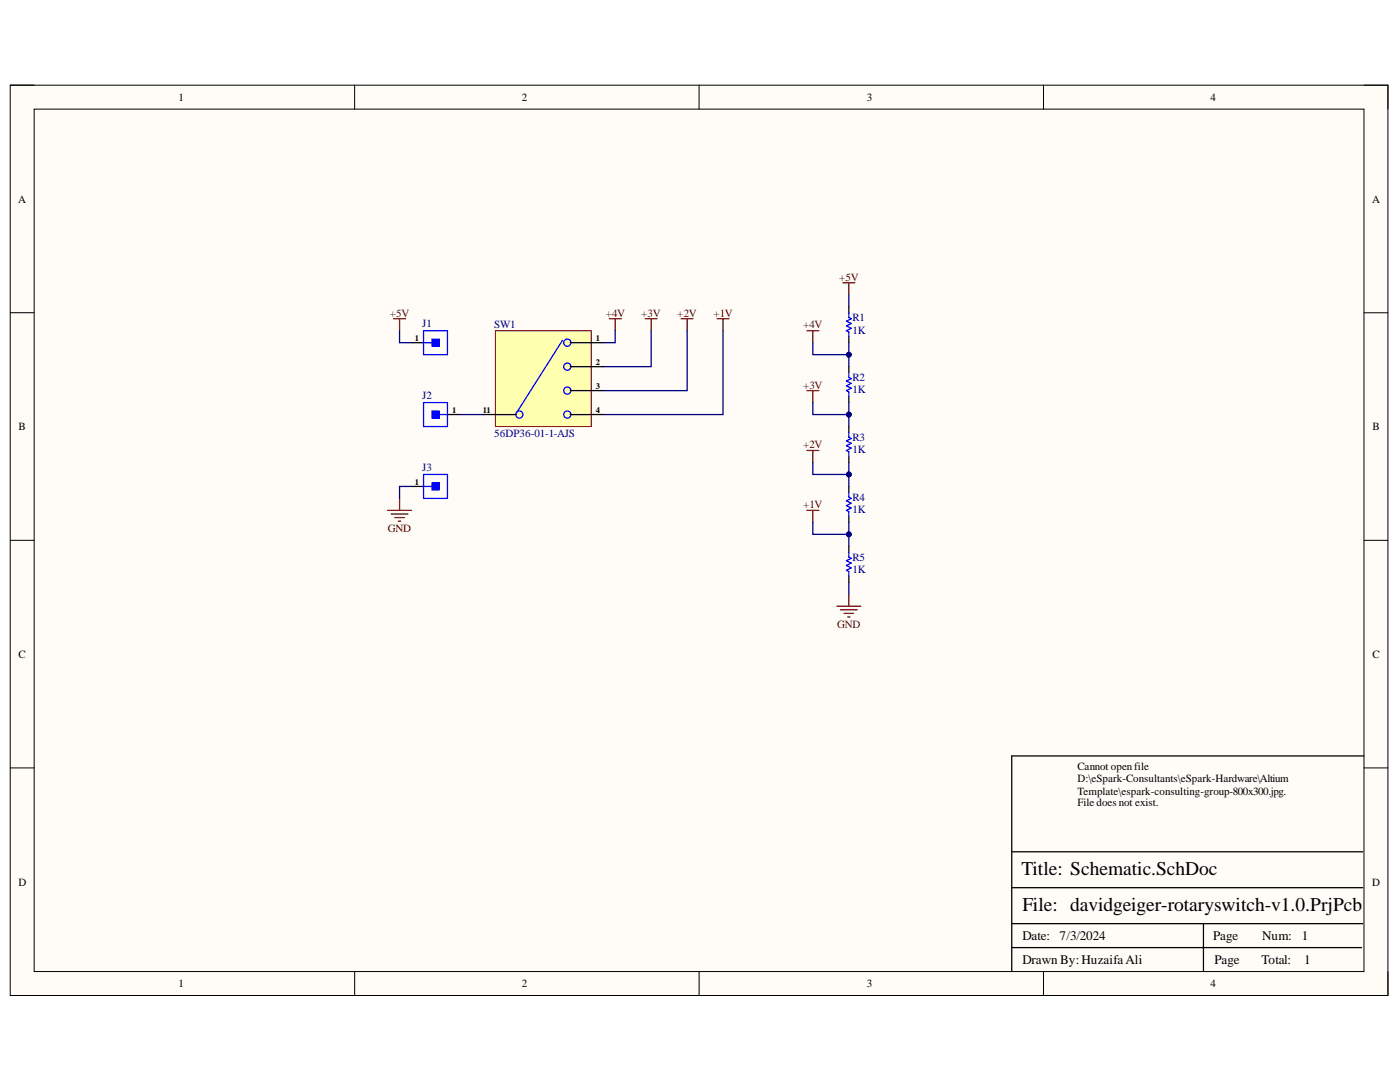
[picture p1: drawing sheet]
<svg xmlns="http://www.w3.org/2000/svg" width="279mm" height="216mm" viewBox="0 0 279 216" stroke-linecap="round" stroke-linejoin="round" font-family="sans-serif">
<path d="M2 17h275v181.6h-275z" fill-rule="evenodd" fill="#fffcf8"/>
<path d="M2 17h275v181.6h-275z" fill="none" stroke="#000" stroke-width=".2"/>
<path d="M6.8 21.8h265.4v172.1h-265.4z" fill-rule="evenodd" fill="#fffcf8"/>
<g fill="none" stroke="#000" stroke-width=".2">
<path d="M2 17h4.8M70.8 17v4.8M139.5 17v4.8M208.3 17v4.8M272.2 17h4.8v4.8M6.8 21.8h265.4v172.1h-265.4zM2 62.4h4.8M272.2 62.4h4.8M2 107.8h4.8M272.2 107.8h4.8M2 153.2h4.8M272.2 153.2h4.8"/>
<path d="M70.8 193.9v4.7M139.5 193.9v4.7M208.3 193.9v4.7M277 193.9v4.7"/>
</g>
<g fill="none" stroke="#000" stroke-width=".25">
<path d="M82.1 68.4h2.4M169.4 61.2v1.2M169.4 67.2v1.2M169.4 73.2v1.2M169.4 79.1v1.2M169.4 85.1v1.2M169.4 91.1v1.2M169.4 97.1v1.2M169.4 103v1.2M169.4 109v1.2M169.4 115v1.2M272.2 150.8h-70.3v43.1"/>
<path d="M201.9 177.1h70.1M201.9 170h70.1M201.9 189.1h69.8M201.9 184.3h70.1M240.2 184.3v9.6"/>
</g>
<path d="M84.5 68.4h1.7M169.4 62.4v1l.5 .2-1 .5 1 .5-1 .4 1 .5-1 .5 .5 .2v1M169.4 74.4v.9l.5 .3-1 .4 1 .5-1 .5 1 .5-1 .4 .5 .3v.9M169.4 86.3v1l.5 .2-1 .5 1 .5-1 .4 1 .5-1 .5 .5 .2v1M169.4 98.3v.9l.5 .3-1 .4 1 .5-1 .5 1 .5-1 .4 .5 .3v.9M169.4 110.2v1l.5 .2-1 .5 1 .5-1 .4 1 .5-1 .5 .5 .2v1" fill="none" stroke="#00f" stroke-width=".25"/>
<g fill="none" stroke="#800000" stroke-width=".25">
<path d="M168.2 56.4h2.4M169.4 56.4v2.4M161 66h2.4M161 77.9h2.4M162.2 66v2.4M162.2 77.9v2.4M161 89.9h2.4M162.2 89.9v2.4M161 101.8h2.4M162.2 101.8v2.4M169.4 118.6v2.4M167 121h4.8"/>
<path d="M167.7 121.7h3.4M168.4 122.4h2M169.2 123.1h.4"/>
</g>
<path d="M86.2 67.7h1.4v1.4h-1.4z" fill-rule="evenodd" fill="#00f"/>
<path d="M86.2 67.7h1.4v1.4h-1.4z" fill="none" stroke="#00f" stroke-width=".2"/>
<path d="M84.5 66h4.8v4.8h-4.8zM84.5 97.1h1.7" fill="none" stroke="#00f" stroke-width=".25"/>
<path d="M82.1 97.1h2.4" fill="none" stroke="#000" stroke-width=".25"/>
<path d="M86.2 96.3h1.4v1.5h-1.4z" fill-rule="evenodd" fill="#00f"/>
<path d="M86.2 96.3h1.4v1.5h-1.4z" fill="none" stroke="#00f" stroke-width=".2"/>
<path d="M84.5 94.7h4.8v4.8h-4.8zM87.6 82.7h1.7" fill="none" stroke="#00f" stroke-width=".25"/>
<path d="M78.5 63.6h2.4M79.7 63.6v2.4M79.7 99.5v2.3M77.4 101.8h4.7M78.1 102.6h3.3M78.8 103.3h1.9M79.5 104h.5" fill="none" stroke="#800000" stroke-width=".25"/>
<path d="M89.3 82.7h2.4" fill="none" stroke="#000" stroke-width=".25"/>
<path d="M86.2 82h1.4v1.4h-1.4z" fill-rule="evenodd" fill="#00f"/>
<path d="M86.2 82h1.4v1.4h-1.4z" fill="none" stroke="#00f" stroke-width=".2"/>
<path d="M84.5 80.3h4.8v4.8h-4.8z" fill="none" stroke="#00f" stroke-width=".25"/>
<path d="M121.6 63.6h2.4M122.8 63.6v2.4M128.8 63.6h2.3M130 63.6v2.4M135.9 63.6h2.4M137.1 63.6v2.4M143.1 63.6h2.4M144.3 63.6v2.4" fill="none" stroke="#800000" stroke-width=".25"/>
<path d="M169.4 58.8v2.4M162.2 68.4v2.4h7.2M169.4 116.2v2.4" fill="none" stroke="#000080" stroke-width=".25"/>
<circle cx="169.4" cy="70.8" r=".48" fill="#000080"/>
<circle cx="169.4" cy="70.8" r=".48" fill="none" stroke="#000080" stroke-width=".2"/>
<path d="M162.2 80.3v2.4h7.2" fill="none" stroke="#000080" stroke-width=".25"/>
<circle cx="169.4" cy="82.7" r=".48" fill="#000080"/>
<circle cx="169.4" cy="82.7" r=".48" fill="none" stroke="#000080" stroke-width=".2"/>
<path d="M162.2 92.3v2.4h7.2" fill="none" stroke="#000080" stroke-width=".25"/>
<circle cx="169.4" cy="94.7" r=".48" fill="#000080"/>
<circle cx="169.4" cy="94.7" r=".48" fill="none" stroke="#000080" stroke-width=".2"/>
<path d="M162.2 104.2v2.4h7.2" fill="none" stroke="#000080" stroke-width=".25"/>
<circle cx="169.4" cy="106.6" r=".48" fill="#000080"/>
<circle cx="169.4" cy="106.6" r=".48" fill="none" stroke="#000080" stroke-width=".2"/>
<path d="M79.7 66v2.4h2.4M122.8 66v2.4h-2.4M130 66v7.2h-9.6M137.1 66v11.9h-16.7M144.3 66v16.7h-23.9M82.1 97.1h-2.4v2.4M91.7 82.7h4.8M169.4 104.2v4.8" fill="none" stroke="#000080" stroke-width=".25"/>
<circle cx="169.4" cy="106.6" r=".48" fill="#000080"/>
<circle cx="169.4" cy="106.6" r=".48" fill="none" stroke="#000080" stroke-width=".2"/>
<path d="M169.4 92.3v4.8" fill="none" stroke="#000080" stroke-width=".25"/>
<circle cx="169.4" cy="94.7" r=".48" fill="#000080"/>
<circle cx="169.4" cy="94.7" r=".48" fill="none" stroke="#000080" stroke-width=".2"/>
<path d="M169.4 80.3v4.8" fill="none" stroke="#000080" stroke-width=".25"/>
<circle cx="169.4" cy="82.7" r=".48" fill="#000080"/>
<circle cx="169.4" cy="82.7" r=".48" fill="none" stroke="#000080" stroke-width=".2"/>
<path d="M169.4 68.4v4.8" fill="none" stroke="#000080" stroke-width=".25"/>
<circle cx="169.4" cy="70.8" r=".48" fill="#000080"/>
<circle cx="169.4" cy="70.8" r=".48" fill="none" stroke="#000080" stroke-width=".2"/>
<path d="M98.9 66h19.1v19.1h-19.1z" fill-rule="evenodd" fill="#ffffb0"/>
<path d="M98.9 66h19.1v19.1h-19.1z" fill="none" stroke="#800000" stroke-width=".2"/>
<g fill="none" stroke="#00f" stroke-width=".25">
<path d="M112.3 67.9l-9.1 14.3"/>
<circle cx="113.2" cy="73.2" r=".72"/>
<circle cx="113.2" cy="77.9" r=".72"/>
<circle cx="113.2" cy="68.4" r=".72"/>
<circle cx="103.7" cy="82.7" r=".72"/>
<circle cx="113.2" cy="82.7" r=".72"/>
</g>
<path d="M113.8 68.4h6.6M113.8 73.2h6.6M113.8 77.9h6.6M96.5 82.7h6.6M113.8 82.7h6.6" fill="none" stroke="#000" stroke-width=".25"/>
<g font-size="3.9">
<text x="203.9" y="174.6">Title: Schematic.SchDoc</text>
<text x="204" y="181.8">File: davidgeiger-rotaryswitch-v1.0.PrjPcb</text>
</g>
<g font-size="2.6">
<text x="204" y="187.6">Date:</text>
<text x="211.5" y="187.6">7/3/2024</text>
<text x="242.1" y="187.6">Page</text>
<text x="251.9" y="187.6">Num:</text>
<text x="259.8" y="187.6">1</text>
<text x="204" y="192.4">Drawn By: HuzaifaAli</text>
<text x="242.4" y="192.4">Page</text>
<text x="251.7" y="192.4">Total:</text>
<text x="260.3" y="192.4">1</text>
</g>
<g font-size="2.2">
<text x="35.6" y="20.1">1</text>
<text x="104.1" y="20.1">2</text>
<text x="173" y="20.1">3</text>
<text x="241.6" y="20.1">4</text>
<text x="3.6" y="40.4">A</text>
<text x="273.8" y="40.4">A</text>
<text x="3.7" y="85.8">B</text>
<text x="273.9" y="85.8">B</text>
<text x="3.7" y="131.3">C</text>
<text x="273.9" y="131.3">C</text>
<text x="215" y="153.7">Cannot openfile</text>
<text x="215" y="156.1">D:\eSpark-Consultants\eSpark-Hardware\Altium</text>
<text x="215" y="158.6">Template\espark-consulting-group-800x300.jpg.</text>
<text x="215" y="160.9">File does not exist.</text>
<text x="3.7" y="176.7">D</text>
<text x="273.8" y="176.7">D</text>
<text x="35.6" y="197">1</text>
<text x="104.1" y="197">2</text>
<text x="173" y="197">3</text>
<text x="241.6" y="197">4</text>
</g>
<g font-size="2.2" fill="#800000">
<text x="167.5" y="56">+5V</text>
<text x="77.8" y="63.2">+5V</text>
<text x="120.9" y="63.2">+4V</text>
<text x="128" y="63.2">+3V</text>
<text x="135.2" y="63.2">+2V</text>
<text x="142.4" y="63.2">+1V</text>
<text x="160.3" y="65.5">+4V</text>
<text x="160.3" y="77.5">+3V</text>
<text x="160.3" y="89.5">+2V</text>
<text x="160.3" y="101.4">+1V</text>
<text x="77.4" y="106.2">GND</text>
<text x="167.1" y="125.3">GND</text>
</g>
<g font-size="2.2" fill="#000080">
<text x="84.3" y="65.3">J1</text>
<text x="98.6" y="65.5">SW1</text>
<text x="170.1" y="64.1">R1</text>
<text x="170.1" y="66.6">1K</text>
<text x="170.1" y="76.1">R2</text>
<text x="84.3" y="79.7">J2</text>
<text x="170.1" y="78.5">1K</text>
<text x="98.6" y="87.1">56DP36-01-1-AJS</text>
<text x="170.1" y="88">R3</text>
<text x="84.3" y="94">J3</text>
<text x="170.1" y="90.4">1K</text>
<text x="170.1" y="100">R4</text>
<text x="170.1" y="102.4">1K</text>
<text x="170.1" y="112">R5</text>
<text x="170.1" y="114.3">1K</text>
</g>
<g font-size="1.7">
<text x="82.8" y="68.1">1</text>
<text x="118.9" y="68.1">1</text>
<text x="118.9" y="72.8">2</text>
<text x="118.9" y="77.6">3</text>
<text x="90.3" y="82.4">1</text>
<text x="96.3" y="82.4">11</text>
<text x="118.9" y="82.4">4</text>
<text x="82.8" y="96.7">1</text>
</g>
</svg>
